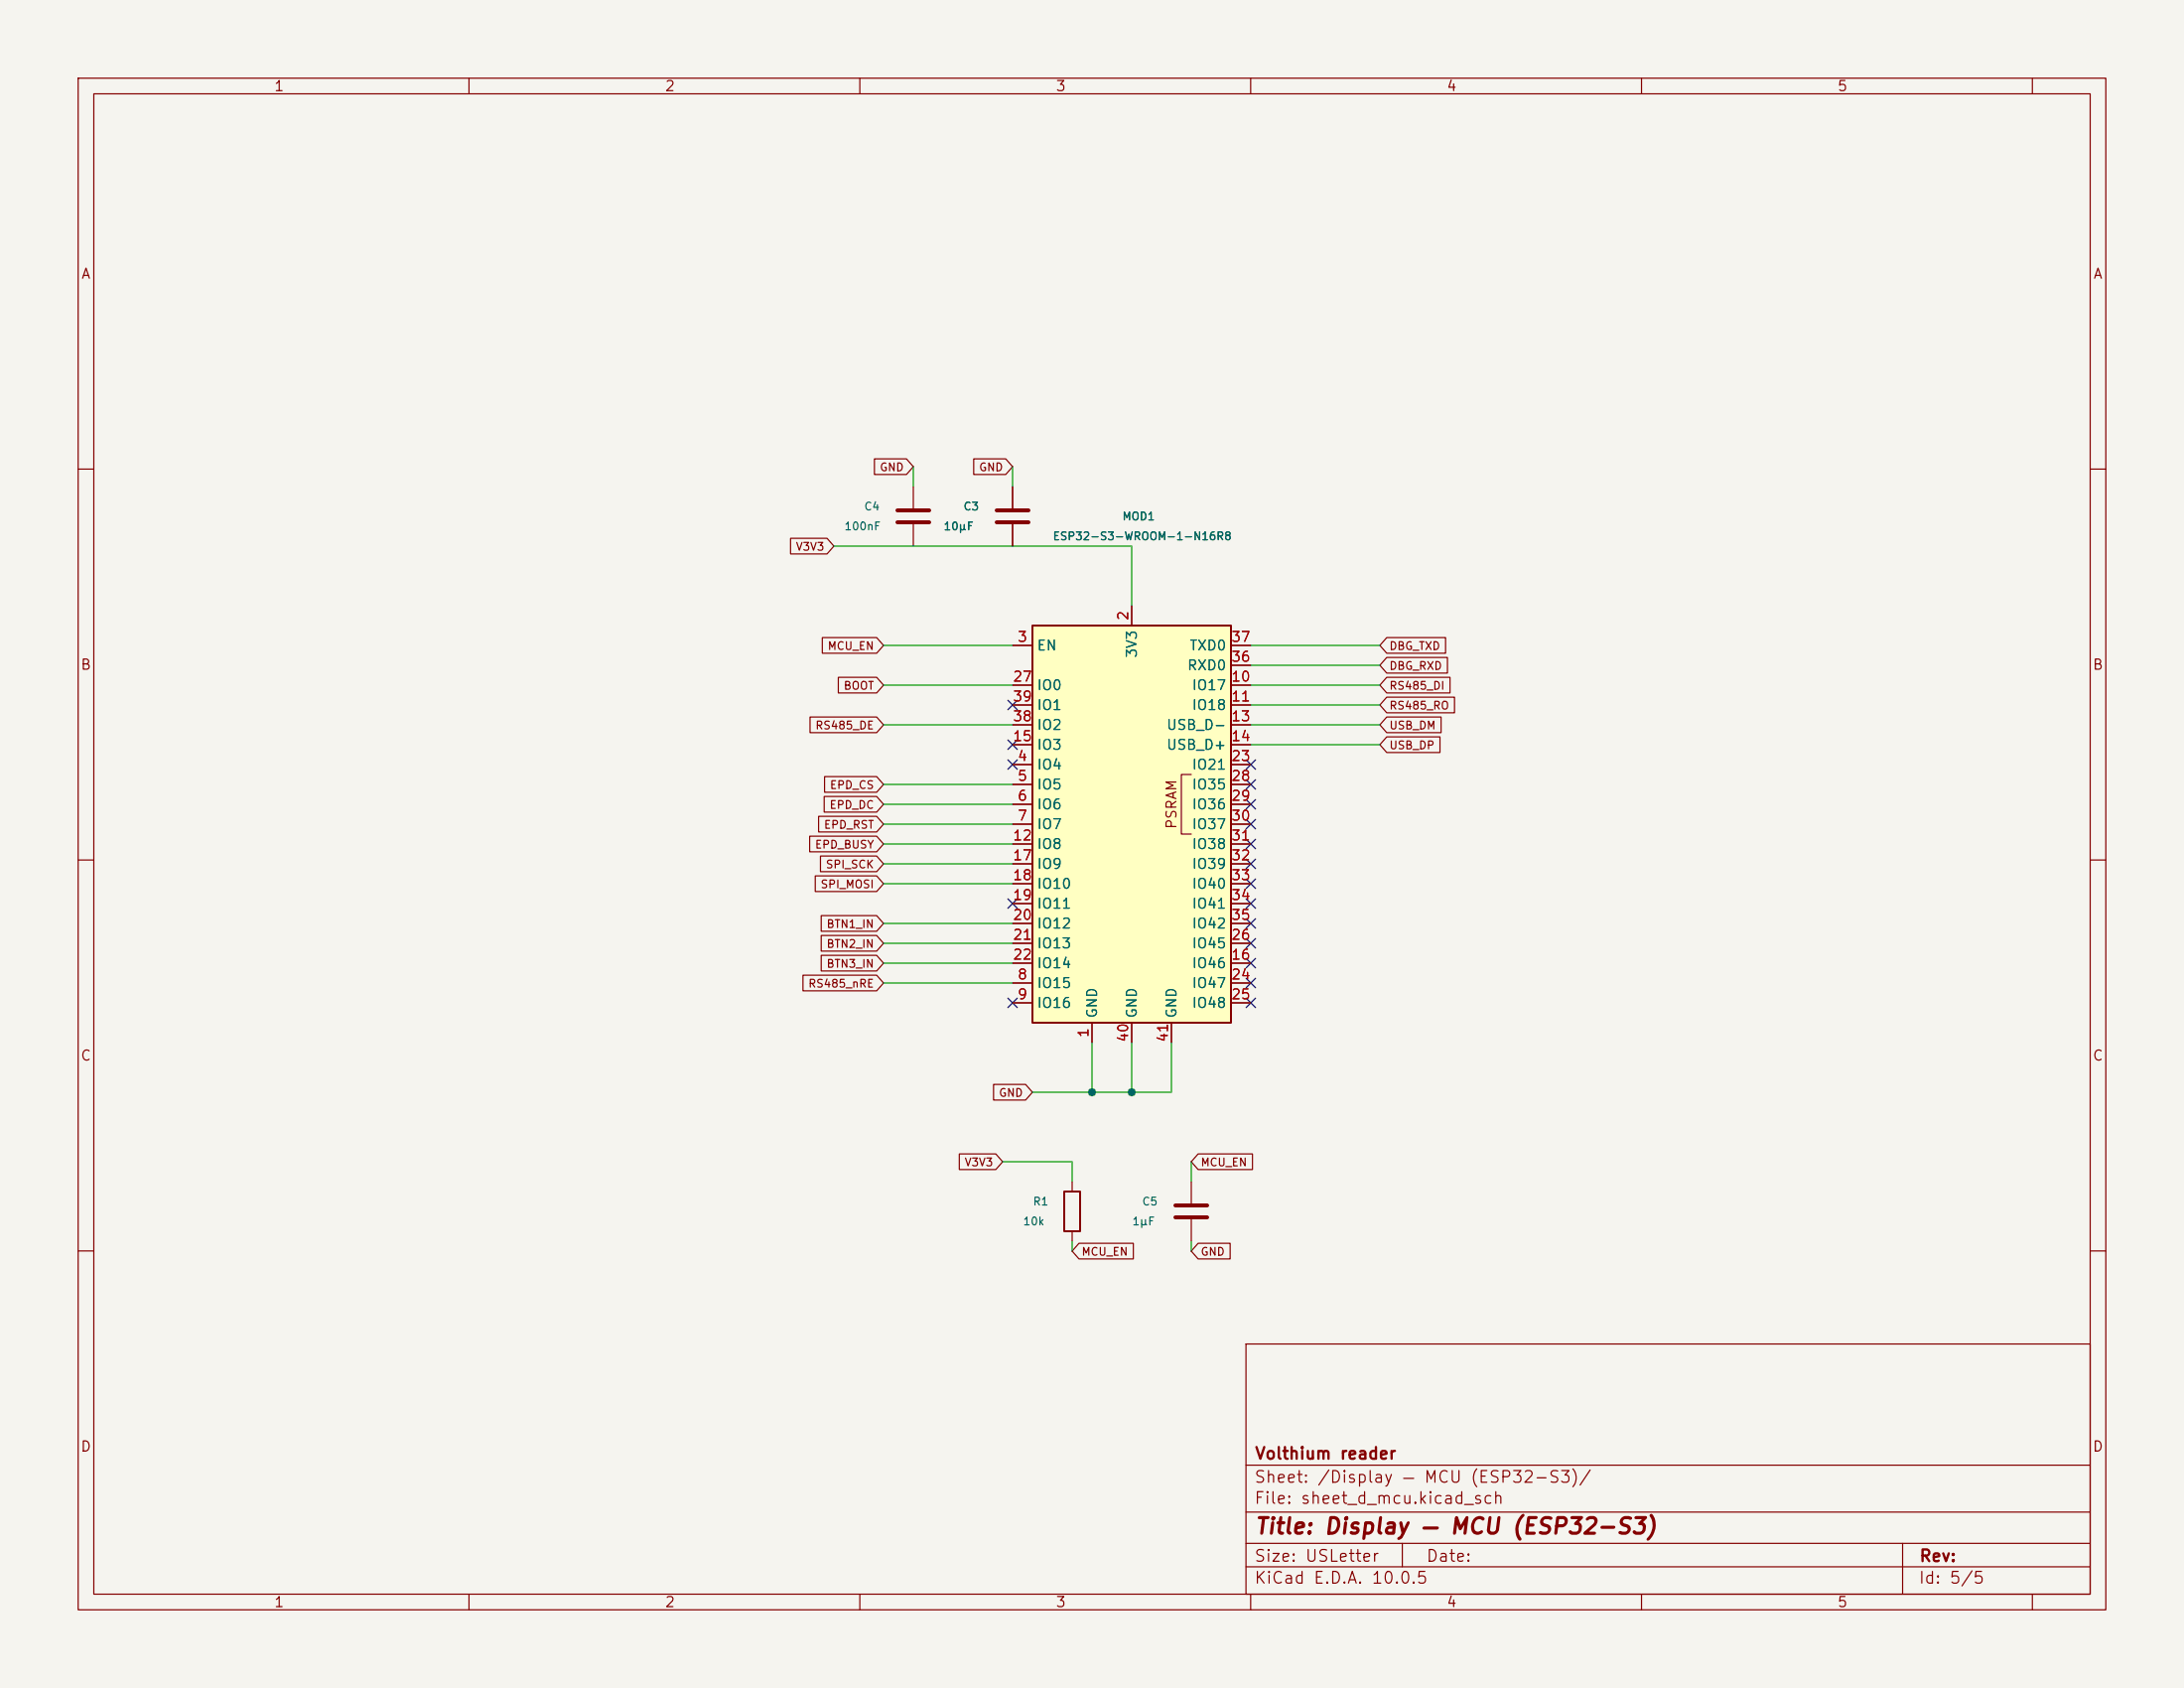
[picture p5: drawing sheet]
<svg xmlns="http://www.w3.org/2000/svg" width="279mm" height="216mm" viewBox="0 0 279 216" stroke-linecap="round" stroke-linejoin="round" font-family="sans-serif">
<path d="M0 0h279.4v215.9h-279.4z" fill="#f5f4ef" stroke="#f5f4ef" stroke-width=".13"/>
<g fill="none" stroke="#840000" stroke-width=".15">
<path d="M10 10h259.4v195.9h-259.4zM12 12h255.4v191.9h-255.4zM60 10v2M110 10v2M160 10v2M210 10v2M260 10v2M10 60h2M116.8 62.2v2.8M116.8 67.1v2.8M129.5 62.2v2.8M129.5 67.1v2.8"/>
<path d="M267.4 60h2M10 110h2M267.4 110h2M137.2 151.1v1.3M137.2 157.5v1.3M10 160h2M159.4 171.9h108v32h-108zM267.4 160h2M159.4 197.4h108M159.4 193.4h108M159.4 187.4h108M179.4 197.4v3"/>
<path d="M243.4 197.4v6.5M60 203.9v2M110 203.9v2M159.4 200.4h108M160 203.9v2M210 203.9v2M260 203.9v2"/>
</g>
<path d="M114.8 65.3h4.1M114.8 66.8h4.1M127.5 65.3h4.1M127.5 66.8h4.1" fill="none" stroke="#840000" stroke-width=".51"/>
<path d="M136.1 152.4h2.1v5.1h-2.1z" fill="none" stroke="#840000" stroke-width=".25"/>
<path d="M132.1 80h25.4v50.8h-25.4z" fill="#ffffc2"/>
<path d="M132.1 80h25.4v50.8h-25.4z" fill="none" stroke="#840000" stroke-width=".25"/>
<g fill="none" stroke="#840000" stroke-width=".15">
<path d="M111.9 58.7h4.1l.8 1-.8 1h-4.1zM124.6 58.7h4.1l.8 1-.8 1h-4.1zM101.1 68.8h4.7l.9 1.1-.9 1h-4.7zM129.5 62.2v2.8M129.5 67.1v2.8M144.8 77.5v2.5M103.6 91.7h8.6l.8 1-.8 1h-8.6zM105.2 81.5h7l.8 1.1-.8 1h-7zM105.5 99.3h6.7l.8 1-.8 1h-6.7zM107.2 86.6h5l.8 1-.8 1h-5zM129.5 82.6h2.6M129.5 97.8h2.6"/>
<path d="M129.5 87.6h2.6M129.5 90.2h2.6M129.5 92.7h2.6M129.5 95.3h2.6M152.4 99.1h-1.3v7.6h1.3M157.5 82.6h2.5M157.5 97.8h2.5M157.5 87.6h2.5M157.5 90.2h2.5M157.5 92.7h2.5M157.5 95.3h2.5M157.5 85.1h2.5"/>
<path d="M177.4 86.6h8.1v2h-8.1l-.9-1zM177.4 89.2h8.7v2h-8.7l-.9-1zM177.4 91.7h7v2h-7l-.9-1zM177.4 94.2h6.8v2.1h-6.8l-.9-1zM177.4 81.5h7.5v2.1h-7.5l-.9-1zM177.4 84.1h7.8v2h-7.8l-.9-1zM103.6 106.9h8.6l.8 1.1-.8 1h-8.6zM104.3 112h7.9l.8 1-.8 1h-7.9zM104.7 104.4h7.5l.8 1-.8 1h-7.5zM105 109.5h7.2l.8 1-.8 1h-7.2zM105.1 119.6h7.1l.8 1.1-.8 1h-7.1zM105.1 117.1h7.1l.8 1-.8 1h-7.1z"/>
<path d="M105.4 101.9h6.8l.8 1-.8 1h-6.8zM129.5 100.3h2.6M129.5 102.9h2.6M129.5 105.4h2.6M129.5 108h2.6M129.5 110.5h2.6M129.5 113h2.6M129.5 115.6h2.6M129.5 118.1h2.6M157.5 100.3h2.5M157.5 102.9h2.5M157.5 105.4h2.5"/>
<path d="M157.5 108h2.5M157.5 110.5h2.5M157.5 113h2.5M157.5 115.6h2.5M157.5 118.1h2.5M102.7 124.7h9.5l.8 1-.8 1h-9.5zM105.1 122.2h7.1l.8 1-.8 1h-7.1zM127.1 138.7h4.1l.9 1-.9 1h-4.1zM129.5 125.7h2.6M129.5 128.3h2.6M129.5 123.2h2.6M129.5 120.7h2.6"/>
<path d="M139.7 130.8v2.6M144.8 130.8v2.6M149.9 130.8v2.6M157.5 125.7h2.5M157.5 128.3h2.5M157.5 123.2h2.5M157.5 120.7h2.5M122.7 147.6h4.7l.9 1-.9 1h-4.7zM138 159h7v2h-7l-.8-1zM152.4 151.1v2.8M152.4 156v2.8M153.3 147.6h6.9v2h-6.9l-.9-1z"/>
<path d="M153.3 159h4.1v2h-4.1l-.9-1z"/>
</g>
<path d="M150.4 154.2h4M150.4 155.7h4" fill="none" stroke="#840000" stroke-width=".51"/>
<g fill="none" stroke="#009600" stroke-width=".15">
<path d="M116.8 59.7v2.5M129.5 59.7v2.5M106.7 69.9h38.1v7.6M113 82.6h16.5M113 92.7h16.5M113 87.6h16.5M160 82.6h16.5M160 92.7h16.5M160 87.6h16.5M160 90.2h16.5M160 95.3h16.5M160 85.1h16.5"/>
<path d="M113 113h16.5M113 118.1h16.5M113 105.4h16.5M113 100.3h16.5M113 102.9h16.5M113 108h16.5M113 110.5h16.5M113 120.7h16.5M113 123.2h16.5M113 125.7h16.5M139.7 133.4v6.3M144.8 133.4v6.3"/>
<path d="M149.9 133.4v6.3h-17.8M128.3 148.6h8.9v2.5M137.2 158.8v1.2M152.4 148.6v2.5M152.4 158.8v1.2"/>
</g>
<g fill="none" stroke="#000084" stroke-width=".15">
<path d="M128.9 97.2l1.2 1.2M128.9 94.6l1.2 1.3M128.9 89.6l1.2 1.2M130.1 97.2l-1.2 1.2M130.1 94.6l-1.2 1.3M130.1 89.6l-1.2 1.2M159.4 99.7l1.2 1.2M159.4 97.2l1.2 1.2M160.6 99.7l-1.2 1.2M160.6 97.2l-1.2 1.2M128.9 115l1.2 1.2M130.1 115l-1.2 1.2"/>
<path d="M159.4 115l1.2 1.2M159.4 112.4l1.2 1.2M159.4 109.9l1.2 1.2M159.4 107.3l1.2 1.3M159.4 104.8l1.2 1.2M159.4 102.3l1.2 1.2M159.4 117.5l1.2 1.2M160.6 115l-1.2 1.2M160.6 112.4l-1.2 1.2M160.6 109.9l-1.2 1.2M160.6 107.3l-1.2 1.3M160.6 104.8l-1.2 1.2"/>
<path d="M160.6 102.3l-1.2 1.2M160.6 117.5l-1.2 1.2M128.9 127.7l1.2 1.2M130.1 127.7l-1.2 1.2M159.4 127.7l1.2 1.2M159.4 125.1l1.2 1.2M159.4 122.6l1.2 1.2M159.4 120l1.2 1.3M160.6 127.7l-1.2 1.2M160.6 125.1l-1.2 1.2M160.6 122.6l-1.2 1.2M160.6 120l-1.2 1.3"/>
</g>
<g fill="#009600" stroke="#009600" stroke-width=".13">
<circle cx="144.8" cy="139.7" r=".46"/>
<circle cx="139.7" cy="139.7" r=".46"/>
</g>
<text font-size="2" fill="#840000" x="160.4" y="196.7">Title: Display — MCU (ESP32-S3)</text>
<g font-size="1.5" fill="#840000">
<text x="160.4" y="190">Sheet: /Display — MCU (ESP32-S3)/</text>
<text x="160.4" y="187">Volthium reader</text>
<text x="160.4" y="192.7">File: sheet_d_mcu.kicad_sch</text>
<text x="160.4" y="202.9">KiCad E.D.A. 10.0.5</text>
<text x="160.4" y="200.1">Size: USLetter</text>
<text x="182.4" y="200.1">Date:</text>
<text x="245.4" y="202.9">Id: 5/5</text>
<text x="245.4" y="200.1">Rev:</text>
</g>
<g font-size="1.3" fill="#840000">
<text x="35" y="12">1</text>
<text x="85" y="12">2</text>
<text x="135" y="12">3</text>
<text x="185" y="12">4</text>
<text x="235" y="12">5</text>
<text x="10.3" y="36">A</text>
<text x="267.7" y="36">A</text>
<text x="10.2" y="86">B</text>
<text x="267.6" y="86">B</text>
<text x="150.8" y="106.1" transform="rotate(-90 150.8 106.1)">PSRAM</text>
<text x="10.2" y="136">C</text>
<text x="267.6" y="136">C</text>
<text x="10.2" y="186">D</text>
<text x="267.6" y="186">D</text>
<text x="35" y="205.9">1</text>
<text x="85" y="205.9">2</text>
<text x="135" y="205.9">3</text>
<text x="185" y="205.9">4</text>
<text x="235" y="205.9">5</text>
</g>
<g font-size="1.3" fill="#a90000">
<text x="130.1" y="82.4">3</text>
<text x="144.6" y="79.5" transform="rotate(-90 144.6 79.5)">2</text>
<text x="157.4" y="82.4">37</text>
<text x="129.5" y="87.5">27</text>
<text x="157.4" y="87.5">10</text>
<text x="157.4" y="85">36</text>
<text x="129.5" y="95.1">15</text>
<text x="129.5" y="92.6">38</text>
<text x="129.5" y="90">39</text>
<text x="157.4" y="90">11</text>
<text x="157.4" y="92.6">13</text>
<text x="157.4" y="95.1">14</text>
<text x="130.1" y="97.7">4</text>
<text x="130.1" y="100.2">5</text>
<text x="157.4" y="97.7">23</text>
<text x="157.4" y="100.2">28</text>
<text x="129.5" y="107.8">12</text>
<text x="130.1" y="102.7">6</text>
<text x="130.1" y="105.3">7</text>
<text x="157.4" y="102.7">29</text>
<text x="157.4" y="105.3">30</text>
<text x="157.4" y="107.8">31</text>
<text x="129.5" y="110.4">17</text>
<text x="129.5" y="112.9">18</text>
<text x="157.4" y="110.4">32</text>
<text x="157.4" y="112.9">33</text>
<text x="129.5" y="115.4">19</text>
<text x="129.5" y="118">20</text>
<text x="157.4" y="115.4">34</text>
<text x="157.4" y="118">35</text>
<text x="129.5" y="120.5">21</text>
<text x="129.5" y="123.1">22</text>
<text x="130.1" y="125.6">8</text>
<text x="157.4" y="123.1">16</text>
<text x="157.4" y="125.6">24</text>
<text x="157.4" y="120.5">26</text>
<text x="130.1" y="128.1">9</text>
<text x="157.4" y="128.1">25</text>
<text x="139.6" y="132.8" transform="rotate(-90 139.6 132.8)">1</text>
<text x="144.6" y="133.4" transform="rotate(-90 144.6 133.4)">40</text>
<text x="149.7" y="133.4" transform="rotate(-90 149.7 133.4)">41</text>
</g>
<g font-size="1.3" fill="#006464">
<text x="132.6" y="83.5">EN</text>
<text x="152.1" y="83.5">TXD0</text>
<text x="132.6" y="88.6">IO0</text>
<text x="145.7" y="84.3" transform="rotate(-90 145.7 84.3)">3V3</text>
<text x="151.8" y="86.1">RXD0</text>
<text x="152.4" y="88.6">IO17</text>
<text x="132.6" y="93.7">IO2</text>
<text x="132.6" y="91.1">IO1</text>
<text x="149.1" y="93.7">USB_D-</text>
<text x="152.4" y="91.1">IO18</text>
<text x="132.6" y="98.8">IO4</text>
<text x="132.6" y="101.3">IO5</text>
<text x="132.6" y="96.2">IO3</text>
<text x="149.1" y="96.2">USB_D+</text>
<text x="152.4" y="98.8">IO21</text>
<text x="152.4" y="101.3">IO35</text>
<text x="132.6" y="103.8">IO6</text>
<text x="132.6" y="106.4">IO7</text>
<text x="152.4" y="103.8">IO36</text>
<text x="152.4" y="106.4">IO37</text>
<text x="132.6" y="108.9">IO8</text>
<text x="132.6" y="111.5">IO9</text>
<text x="132.6" y="114">IO10</text>
<text x="152.4" y="108.9">IO38</text>
<text x="152.4" y="111.5">IO39</text>
<text x="152.4" y="114">IO40</text>
<text x="132.6" y="116.5">IO11</text>
<text x="132.6" y="119.1">IO12</text>
<text x="152.4" y="116.5">IO41</text>
<text x="152.4" y="119.1">IO42</text>
<text x="132.6" y="121.6">IO13</text>
<text x="132.6" y="124.2">IO14</text>
<text x="152.4" y="124.2">IO46</text>
<text x="152.4" y="121.6">IO45</text>
<text x="132.6" y="126.7">IO15</text>
<text x="132.6" y="129.2">IO16</text>
<text x="140.7" y="130.3" transform="rotate(-90 140.7 130.3)">GND</text>
<text x="145.7" y="130.3" transform="rotate(-90 145.7 130.3)">GND</text>
<text x="150.8" y="130.3" transform="rotate(-90 150.8 130.3)">GND</text>
<text x="152.4" y="126.7">IO47</text>
<text x="152.4" y="129.2">IO48</text>
</g>
<g font-size="1" fill="#006464">
<text x="110.5" y="65.5">C4</text>
<text x="123.2" y="65.5">C3</text>
<text x="107.9" y="68.1">100nF</text>
<text x="120.6" y="68.1">10µF</text>
<text x="134.6" y="69.3">ESP32-S3-WROOM-1-N16R8</text>
<text x="143.5" y="66.8">MOD1</text>
<text x="132.1" y="154.4">R1</text>
<text x="146" y="154.4">C5</text>
<text x="130.8" y="157">10k</text>
<text x="144.8" y="157">1µF</text>
</g>
<g font-size="1" fill="#840000">
<text x="112.5" y="60.5">GND</text>
<text x="125.2" y="60.5">GND</text>
<text x="101.7" y="70.7">V3V3</text>
<text x="105.8" y="83.4">MCU_EN</text>
<text x="177.7" y="83.4">DBG_TXD</text>
<text x="107.8" y="88.5">BOOT</text>
<text x="177.7" y="88.5">RS485_DI</text>
<text x="177.7" y="85.9">DBG_RXD</text>
<text x="104.2" y="93.5">RS485_DE</text>
<text x="177.7" y="91">RS485_RO</text>
<text x="177.7" y="93.5">USB_DM</text>
<text x="106.1" y="101.2">EPD_CS</text>
<text x="177.7" y="96.1">USB_DP</text>
<text x="105.3" y="106.2">EPD_RST</text>
<text x="106" y="103.7">EPD_DC</text>
<text x="104.2" y="108.8">EPD_BUSY</text>
<text x="104.9" y="113.9">SPI_MOSI</text>
<text x="105.6" y="111.3">SPI_SCK</text>
<text x="105.7" y="118.9">BTN1_IN</text>
<text x="105.7" y="124">BTN3_IN</text>
<text x="105.7" y="121.5">BTN2_IN</text>
<text x="103.3" y="126.6">RS485_nRE</text>
<text x="127.7" y="140.5">GND</text>
<text x="123.3" y="149.4">V3V3</text>
<text x="153.5" y="149.4">MCU_EN</text>
<text x="138.3" y="160.8">MCU_EN</text>
<text x="153.5" y="160.8">GND</text>
</g>
</svg>
